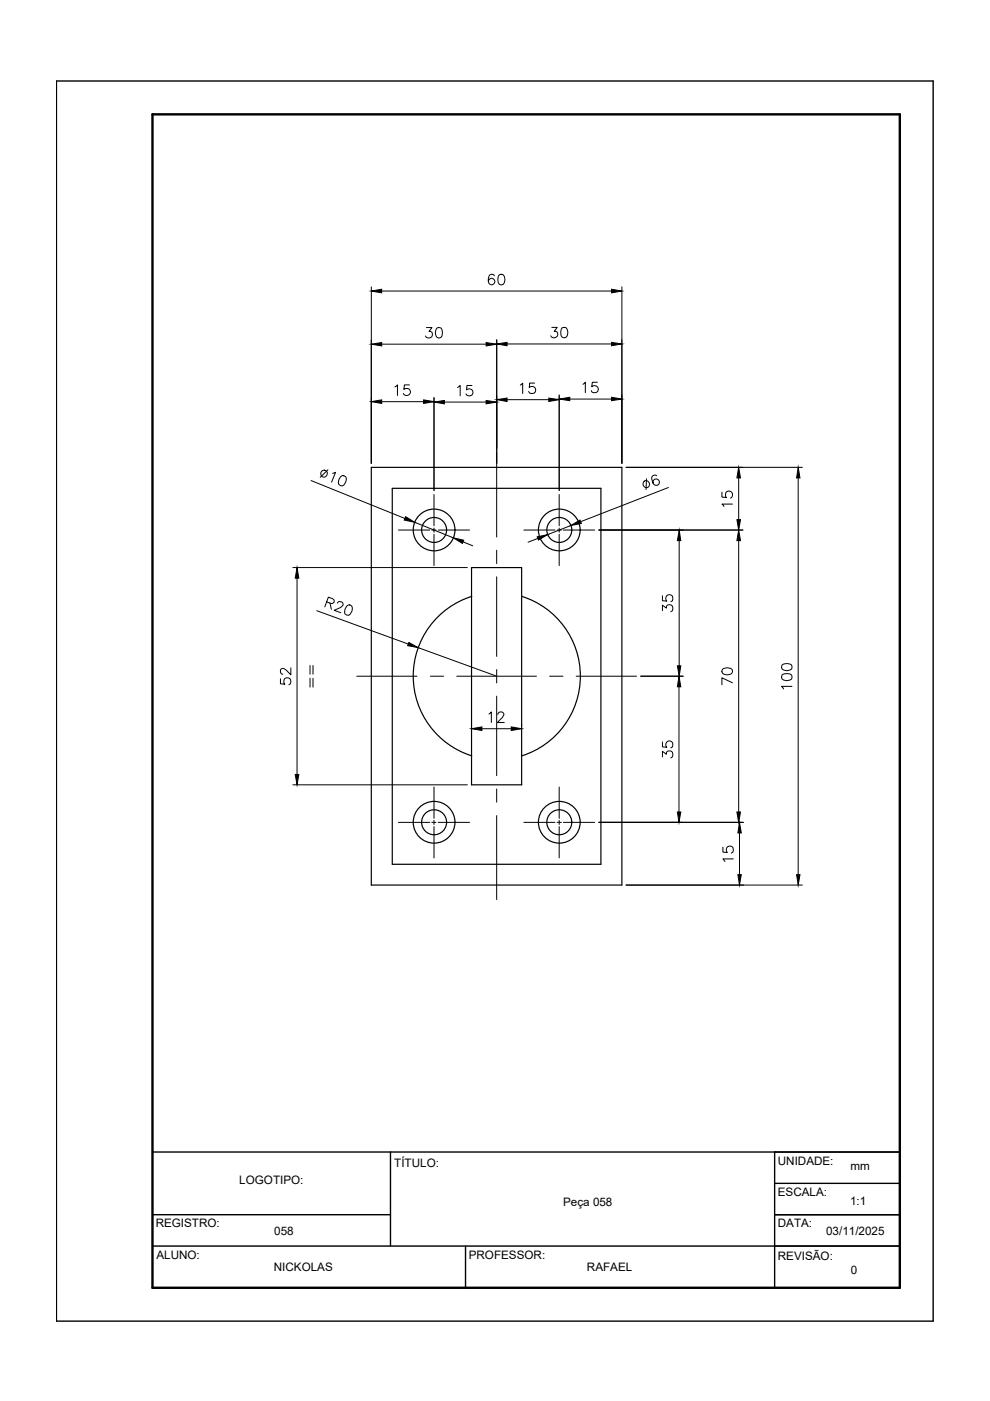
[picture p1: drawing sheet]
<svg xmlns="http://www.w3.org/2000/svg" width="210mm" height="297mm" viewBox="0 0 210 297" stroke-linecap="round" stroke-linejoin="round" font-family="sans-serif">
<!-- layer: CONTORNO 1 -->
<g fill="none" stroke="#000" stroke-width=".25">
<path d="M78.7 99.1h53.2v88.5h-53.2zM83.2 103.5h44.2v79.7h-44.2zM100 120.3h10.6v46.1h-10.6zM100 126.4a17.7 17.7 0 0 0-12.4 16.9 17.7 17.7 0 0 0 12.4 16.9M110.6 126.4a17.7 17.7 0 0 1 12.4 16.9 17.7 17.7 0 0 1-12.4 16.9"/>
<circle cx="92" cy="112.4" r="4.4"/>
<circle cx="92" cy="112.4" r="2.65"/>
<circle cx="118.6" cy="112.4" r="4.4"/>
<circle cx="118.6" cy="112.4" r="2.65"/>
<circle cx="92" cy="174.3" r="4.4"/>
<circle cx="92" cy="174.3" r="2.65"/>
<circle cx="118.6" cy="174.3" r="4.4"/>
<circle cx="118.6" cy="174.3" r="2.65"/>
</g>
<!-- layer: CENTRO -->
<g fill="none" stroke="#000" stroke-width=".21">
<path d="M105.3 96v17.9M84.5 112.4h6.6M91.6 112.4h.8M92 104.8v6.7M92 112v.8M92 113.3v6.6M92.9 112.4h6.7M105.3 116.7v2.8M111.1 112.4h6.6M118.1 112.4h.9M118.6 104.8v6.7M118.6 112v.8"/>
<path d="M118.6 113.3v6.6M119.5 112.4h6.6M105.3 122.3v16.9M75.6 143.4h12.8M91.3 143.4h2.8M96.8 143.4h16.9M105.3 142v2.8M105.3 147.6v16.9M116.5 143.4h2.9M122.2 143.4h12.7M84.5 174.4h6.6M91.6 174.4h.8"/>
<path d="M92 166.9v6.6M92 173.9v.9M92 175.2v6.7M92.9 174.4h6.7M105.3 167.3v2.8M105.3 172.9v17.8M111.1 174.4h6.6M118.1 174.4h.9M118.6 166.9v6.6M118.6 173.9v.9M118.6 175.2v6.7M119.5 174.4h6.6"/>
</g>
<!-- layer: COTA -->
<g fill="none" stroke="#000" stroke-width=".21">
<path d="M78.7 60.8v37.4M80.9 61.7h48.8M80.9 73h22.2M105.3 72v26.2M107.5 72.9h22.2M131.9 60.8v37.4M69.5 99.6l-1.6 1.6M80.9 85.2h8.9M92 84.3v19.7M94.2 85.2h8.9M107.5 84.7h8.9M118.6 83.7v20.3"/>
<path d="M120.8 84.6h8.9M132.7 99.1h37.4M65.9 101.9l19.9 8M70.5 100.4l.6-.3-.8 2.1M72.2 101a.71 .71 0 0 1 .8-.1 .71 .71 0 0 1 .4 .6 1.79 1.79 0 0 1-.8 1.5 .77 .77 0 0 1-.9-.7l.1-.5zM87.9 110.7l8.2 3.3M98.2 114.9l2 .8M114 114.2l-2 .8M121.1 111.4l-5 2M127 112.4h30.5M137.1 101.5l-.1 2.3M139.2 100.9a.66 .66 0 0 0-.7-.1 .66 .66 0 0 0-.3 .6 1.32 1.32 0 0 0 1.1 1.5 .69 .69 0 0 0 .5-.9 .69 .69 0 0 0-.9-.4 .69 .69 0 0 0-.4 .8"/>
<path d="M141.7 103.4l-18.6 7.2M144 114.6v26.6M156.6 101.3v8.9M156.6 114.6v57.6M169.2 101.3v84.1M62.1 120.3h37M63 122.6v41.6M67.2 129.5l19.4 7.1M69.2 127.6l1.3 .4a.51 .51 0 0 0 .3-.8l-1.2-.6-.7 2.1M70 127.9l.3 1.3M71.5 127.9l.4-.4 .8 .3a.49 .49 0 0 1-.2 .8l-1.6 .8 1.3 .5M73.5 128.5l.4-.2a.7 .7 0 0 1 .8 .6 1.84 1.84 0 0 1-.8 1.6 .75 .75 0 0 1-.8-.7v-.6z"/>
<path d="M88.7 137.3l16.6 6.1M100 153.6v.1M110.6 153.6v.1M135.8 143.4h9.1M144 145.6v26.6M62.1 166.4h37M127 174.4h30.7M156.8 176.6v8.8M132.7 187.6h37.4"/>
<circle cx="68.7" cy="100.4" r=".73"/>
<circle cx="137" cy="102.6" r=".72"/>
</g>
<g fill="#000" stroke="#000" stroke-width=".21">
<path d="M78.7 61.7l2.2-.4v.8zM78.7 73l2.2-.4v.7zM103.1 72.6l2.2 .4-2.2 .3zM105.3 72.9l2.2-.3v.7zM129.7 61.3l2.2 .4-2.2 .4zM129.7 72.6l2.2 .3-2.2 .4zM78.7 85.2l2.2-.4v.7zM89.8 84.8l2.2 .4-2.2 .3zM92 85.2l2.2-.3v.7zM103.1 84.9l2.2 .3-2.2 .4zM105.3 84.7l2.2-.3v.7zM116.4 84.4l2.2 .3-2.2 .4z"/>
<path d="M118.6 84.6l2.2-.4v.7zM129.7 84.2l2.2 .4-2.2 .3zM86 109.5l1.9 1.2-2.2-.4zM96.1 114l2.2 .5-.3 .7zM113.9 113.8l2.2-.4-1.9 1.1zM121.1 111.4l1.9-1.1 .3 .7zM144 112.4l.3 2.2h-.7zM156.2 110.2h.8l-.4 2.2zM156.6 99.1l.4 2.2h-.8zM156.6 112.4l.4 2.2h-.8zM169.2 99.1l.4 2.2h-.7zM63 120.3l.4 2.3h-.8z"/>
<path d="M86.7 136.2l2 1.1-2.3-.4zM100 154.5l2.2-.4v.8zM108.4 154.1l2.2 .4-2.2 .4zM143.6 141.2h.7l-.3 2.2zM144 143.4l.3 2.2h-.7zM62.6 164.2h.8l-.4 2.2zM143.6 172.2h.7l-.3 2.2zM156.2 172.2h.8l-.4 2.2zM156.8 174.4l.4 2.2h-.8zM156.4 185.4h.8l-.4 2.2zM168.9 185.4h.7l-.4 2.2z"/>
</g>
<!-- layer: CONTORNO 2 -->
<path d="M12 17.2h185.9v262.9h-185.9zM32.3 257.5h50.5M32.3 244.2h158.5M82.8 244.2v20M164.2 257.5h26.6M164.2 250.9h26.6M164.2 244.2v28.8M32.3 264.2h158.5M98.7 264.2v8.8" fill="none" stroke="#000" stroke-width=".3"/>
<!-- layer: CONTORNO 3 -->
<path d="M32.3 24.2h158.5v248.8h-158.5z" fill="none" stroke="#000" stroke-width=".51"/>
<g font-size="5.7">
<text x="102.3" y="61.7">60</text>
<text x="88.9" y="73">30</text>
<text x="156.3" y="108.7" transform="rotate(-90 156.3 108.7)">15</text>
<text x="156.3" y="146.4" transform="rotate(-90 156.3 146.4)">70</text>
<text x="169" y="147.5" transform="rotate(-90 169 147.5)">100</text>
<text x="102.3" y="154.5">12</text>
</g>
<g font-size="5.3">
<text x="115.7" y="72.7">30</text>
<text x="82.5" y="85">15</text>
<text x="96" y="85">15</text>
<text x="109" y="84.7">15</text>
<text x="122.4" y="84.3">15</text>
<text x="143.6" y="130.9" transform="rotate(-90 143.6 130.9)">35</text>
<text x="62.4" y="146.4" transform="rotate(-90 62.4 146.4)">52</text>
<text x="143.6" y="161.9" transform="rotate(-90 143.6 161.9)">35</text>
<text x="156.3" y="183.8" transform="rotate(-90 156.3 183.8)">15</text>
</g>
<text font-size="3.5" x="67.4" y="146.8" transform="rotate(-90 67.4 146.8)">==</text>
<g font-size="2.5">
<text x="50.7" y="251">LOGOTIPO:</text>
<text x="83.6" y="247.4">TÍTULO:</text>
<text x="164.9" y="246.9">UNIDADE:</text>
<text x="180.3" y="248.1">mm</text>
<text x="119.4" y="255.7">Peça 058</text>
<text x="164.9" y="253.6">ESCALA:</text>
<text x="180.2" y="255.5">1:1</text>
<text x="33" y="260.3">REGISTRO:</text>
<text x="58.2" y="261.9">058</text>
<text x="164.9" y="260.2">DATA:</text>
<text x="175.2" y="261.9">03/11/2025</text>
<text x="33.2" y="266.9">ALUNO:</text>
<text x="58.1" y="269.5">NICKOLAS</text>
<text x="99.4" y="266.9">PROFESSOR:</text>
<text x="124.4" y="269.5">RAFAEL</text>
<text x="164.9" y="267.2">REVISÃO:</text>
<text x="180.4" y="270">0</text>
</g>
</svg>
